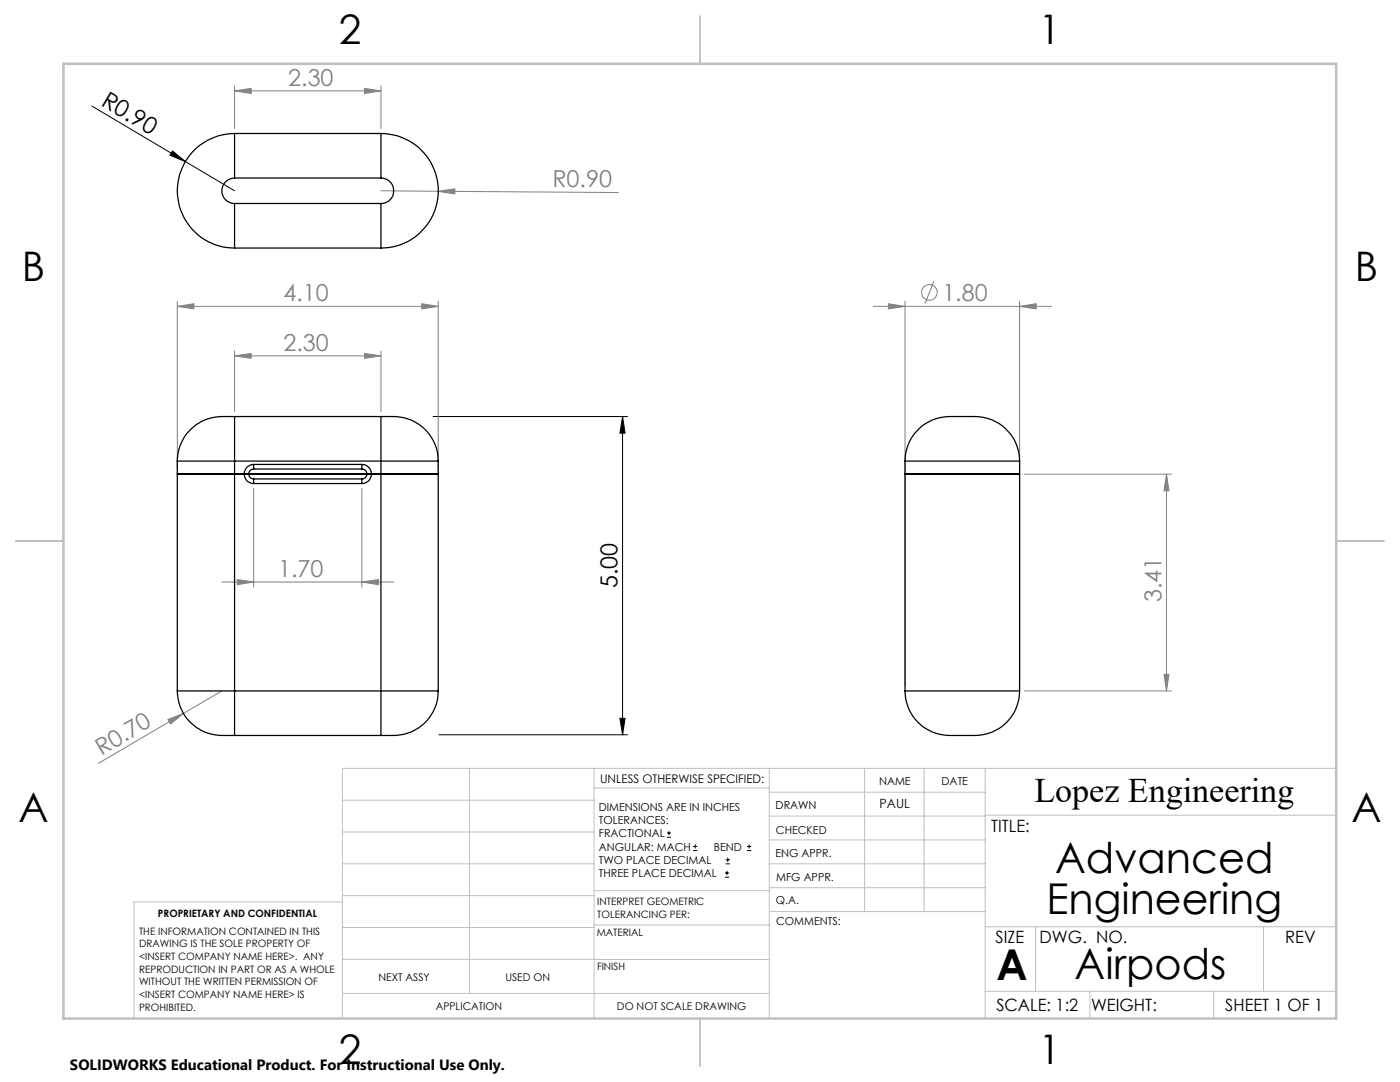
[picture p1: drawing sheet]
<svg xmlns="http://www.w3.org/2000/svg" width="279mm" height="216mm" viewBox="0 0 279 216" stroke-linecap="round" stroke-linejoin="round" font-family="sans-serif">
<g fill="none" stroke="#808080" stroke-width=".2">
<path d="M46.8 18.1l3.3-.5v1.1zM46.8 17.1v8.5M46.8 18.1h29.2M72.7 17.6l3.3 .5-3.3 .6zM76 17.1v8.5M76 38.1l47.4 .3M87.5 38.2l3.3-.5v1zM186.4 56.1l-1.8 4.5M35.4 61.1l3.3-.5v1zM35.4 60.1v33.5M35.4 61.1h52.1M46.8 71l3.3-.5v1z"/>
<path d="M46.8 70v12.1M46.8 71h29.2M72.7 70.5l3.3 .5-3.3 .5zM76 70v12.1M84.2 60.6l3.3 .5-3.3 .5zM87.5 60.1v33.5M174.3 61.1h35.5M177.3 60.6l3.3 .5-3.3 .5zM180.6 60.1v76.7M203.5 61.1l3.3-.5v1zM203.5 60.1v76.7M50.6 97.5v19.7"/>
<path d="M72.2 97.5v19.7M204.5 94.6h29.3M232.8 94.6v43.3M232.8 94.6l.5 3.3h-1zM44.3 116.1h34.3M47.3 115.6l3.3 .5-3.3 .6zM72.2 116.1l3.3-.5v1.1zM44.3 137.9l-24.7 14.4M204.5 137.9h29.3M232.3 134.5h1l-.5 3.4zM33.5 143.6l3.1-1.3-2.6 2.2z"/>
<circle cx="185.5" cy="58.3" r="1.55"/>
</g>
<g fill="none" stroke="#000" stroke-width=".2">
<path d="M18.3 21.2l28.5 16.9M34.4 30.1l2.6 2.1-3.1-1.2zM86.4 83.1h38.8M124.2 83.1v63.5M124.2 83.1l.5 3.3h-1zM87.6 146.6h37.6M123.7 143.3h1l-.5 3.3zM133.1 167.1h.8M133.1 166.2h.8M133.5 165.8v.9M138.3 169.7h.8M138.3 168.9h.8"/>
<path d="M138.7 168.5v.8M144.7 175h.8M144.7 174.2h.8M144.8 172.4h.9M144.8 171.6h.9M145.1 173.8v.8M145.2 171.1v.9M149.1 169.7h.8M149.1 168.9h.8M149.5 168.5v.8"/>
</g>
<g fill="none" stroke="#c0c0c0" stroke-width=".2">
<path d="M68.3 159.7h50.3M93.7 153.3v44.9M118.6 153.3v49.9M118.6 157.2h34.9M153.5 153.3v49.9M153.5 158.1h43.1M172.5 153.3v28.6M184.4 153.3v28.6M196.6 153.3v49.9M266.7 153.3h-198.4v49.9M68.3 178.7h50.3M68.3 172.4h50.3"/>
<path d="M68.3 166h50.3M68.3 180h-41.6v23.2M118.6 177.7h35M153.5 167.6h43.1M153.5 162.8h43.1M153.5 172.4h43.1M153.5 177.1h43.1M196.6 162.7h70.1M68.3 198.2h85.2M68.3 191.4l85.2 .1M68.3 185.1h50.3M118.6 184.6h35"/>
<path d="M153.6 181.9h43M196.6 197.8h70.1M196.6 184.9h70.1M206.7 184.9v12.9M217.5 197.8v5.4M242.2 197.8v5.4M252.2 184.9v12.9"/>
</g>
<path d="M139.7 3.2v9.5M3.1 107.9h9.6M266.7 107.9h9.5M139.7 203.2v9.6" fill="none" stroke="#c0c0c0" stroke-width=".25"/>
<path d="M12.7 12.7h254v190.5h-254z" fill="none" stroke="#c0c0c0" stroke-width=".5"/>
<g fill="#000">
<path d="M34.4 30.1l2.6 2.1-3.1-1.2z"/>
<path d="M123.7 143.3h1l-.5 3.3zM124.2 83.1l.5 3.3h-1z"/>
</g>
<g fill="#808080">
<path d="M33.5 143.6l3.1-1.3-2.6 2.2z"/>
<path d="M87.5 38.2l3.3-.5v1z"/>
<path d="M46.8 71l3.3-.5v1zM72.7 70.5l3.3 .5-3.3 .5zM35.4 61.1l3.3-.5v1zM84.2 60.6l3.3 .5-3.3 .5zM47.3 115.6l3.3 .5-3.3 .6zM72.2 116.1l3.3-.5v1.1zM177.3 60.6l3.3 .5-3.3 .5zM203.5 61.1l3.3-.5v1z"/>
<path d="M46.8 18.1l3.3-.5v1.1zM72.7 17.6l3.3 .5-3.3 .6z"/>
<path d="M232.3 134.5h1l-.5 3.4zM232.8 94.6l.5 3.3h-1z"/>
</g>
<g fill="none" stroke="#000" stroke-width=".25">
<path d="M46.8 35.5a2.54 2.54 0 0 0-2.5 2.6 2.54 2.54 0 0 0 2.5 2.5M46.8 26.6a11.4 11.4 0 0 0-11.4 11.5 11.4 11.4 0 0 0 11.4 11.4M46.8 26.6v8.9M46.8 26.6h29.2M46.8 35.5h29.2M76 35.5a2.54 2.54 0 0 1 2.6 2.6 2.54 2.54 0 0 1-2.6 2.5M76 26.6v8.9M76 26.6a11.4 11.4 0 0 1 11.5 11.5 11.4 11.4 0 0 1-11.5 11.4M46.8 40.6v8.9M46.8 40.6h29.2M46.8 49.5h29.2M76 40.6v8.9"/>
<path d="M35.4 92v2.5h14.2M35.4 92h11.4M35.5 94.5v.1M46.8 83.1h-1.1a9.1 9.1 0 0 0-10.3 8.9M46.8 83.1v8.9M46.8 92v45.9M46.8 92h29.2M46.8 83.1h29.2M48.7 94.5h.1M48.7 94.6h.1M48.7 94.6a1.87 1.87 0 0 0 1.9 1.9M48.7 94.5v.1"/>
<path d="M48.8 94.5h.1M48.8 94.5v.1M48.8 94.6h.1M49.6 94.6h-14.2v43.3M49.6 94.6a1.03 1.03 0 0 0 1 1M49.6 94.5l23.6 .1M49.6 94.6h23.6M50.6 92.7a1.93 1.93 0 0 0-1.9 1.8M50.6 95.6v.9M50.6 92.7v.9M50.6 93.6a1.03 1.03 0 0 0-1 .9M50.6 92.7h21.6"/>
<path d="M50.6 96.5h21.6M50.6 95.6h21.6M50.6 93.6h21.6M72.2 95.6v.9M72.2 92.7v.9M72.2 92.7a1.93 1.93 0 0 1 1.9 1.8M72.2 93.6a1.02 1.02 0 0 1 1 1M73.2 94.6a.96 .96 0 0 1-1 1M73.2 94.6h.8M74 94.6h.1M74.1 94.6a1.87 1.87 0 0 1-1.9 1.9M74.1 94.6h13.4v43.3"/>
<path d="M76 83.1h1.2a9.1 9.1 0 0 1 10.3 8.9M76 83.1v8.9M76 92h11.5M76 92v45.9M87.4 94.5v.1M87.5 92v2.5l-13.5 .1M180.6 92a9.1 9.1 0 0 1 10.3-8.9h.4a21.6 21.6 0 0 1 6.2 .5 8.8 8.8 0 0 1 6 8.4M180.6 92h22.9M180.6 92v2.5h22.9v-2.5M180.7 94.5v.1M203.4 94.5v.1M35.4 137.9a9.1 9.1 0 0 0 10.3 8.9h1.1"/>
<path d="M35.4 137.9h11.4M46.8 137.9v8.9M46.8 137.9h29.2M76 137.9v8.9M76 137.9h11.5M87.5 137.9a9.1 9.1 0 0 1-10.3 8.9h-1.2M180.6 137.9a9.1 9.1 0 0 0 10.3 8.9h.4a21.6 21.6 0 0 0 6.2-.5 8.8 8.8 0 0 0 6-8.4M180.6 137.9h22.9M180.6 137.9v-43.3h22.9v43.3M46.8 146.8h29.2"/>
</g>
<g font-size="8.5">
<text x="210.6" y="174.2">Advanced</text>
<text x="208.8" y="182.3">Engineering</text>
<text x="198.9" y="195.5">A</text>
<text x="214.5" y="195.4">Airpods</text>
</g>
<g font-size="8.1">
<text x="67.6" y="8.9">2</text>
<text x="207.3" y="8.9">1</text>
<text x="4.4" y="56.2">B</text>
<text x="270.4" y="56.2">B</text>
<text x="3.7" y="164.1">A</text>
<text x="269.7" y="164.1">A</text>
<text x="67.6" y="212.4">2</text>
<text x="207.3" y="212.4">1</text>
</g>
<text font-size="6.9" x="206.4" y="160.1">Lopez Engineering</text>
<g font-size="4.7" fill="#808080">
<text x="57.5" y="17.1">2.30</text>
<text x="110.2" y="37.3">R0.90</text>
<text x="56.6" y="60.1">4.10</text>
<text x="188.1" y="60">1.80</text>
<text x="56.6" y="70">2.30</text>
<text x="55.5" y="115.1">1.70</text>
<text x="231.8" y="120.2" transform="rotate(-90 231.8 120.2)">3.41</text>
<text x="20.2" y="150.8" transform="rotate(-30 20.2 150.8)">R0.70</text>
</g>
<g font-size="4.7">
<text x="20" y="20.9" transform="rotate(31 20 20.9)">R0.90</text>
<text x="123.2" y="117.4" transform="rotate(-90 123.2 117.4)">5.00</text>
</g>
<g font-size="3.4">
<text x="197.8" y="166">TITLE:</text>
<text x="198.7" y="188.1">SIZE</text>
<text x="207.5" y="188.1">DWG. NO.</text>
<text x="256.5" y="188.2">REV</text>
<text x="198.8" y="201.7">SCALE: 1:2</text>
<text x="217.7" y="201.8">WEIGHT:</text>
<text x="244.5" y="201.7">SHEET 1 OF 1</text>
</g>
<text font-size="3" x="14" y="213.5">SOLIDWORKS Educational Product. For Instructional Use Only.</text>
<text font-size="2.5" x="175.5" y="161.3">PAUL</text>
<text font-size="2.4" x="119.8" y="156.2">UNLESS OTHERWISE SPECIFIED:</text>
<g font-size="2.2">
<text x="119.5" y="161.8">DIMENSIONS ARE IN INCHES</text>
<text x="154.8" y="161.4">DRAWN</text>
<text x="175.4" y="156.6">NAME</text>
<text x="187.9" y="156.7">DATE</text>
<text x="119.5" y="164.4">TOLERANCES:</text>
<text x="119.5" y="167.1">FRACTIONAL</text>
<text x="154.9" y="166.3">CHECKED</text>
<text x="119.5" y="169.7">ANGULAR: MACH</text>
<text x="119.5" y="172.4">TWO PLACE DECIMAL</text>
<text x="142.5" y="169.7">BEND</text>
<text x="154.8" y="171">ENG APPR.</text>
<text x="119.5" y="175">THREE PLACE DECIMAL</text>
<text x="154.9" y="175.7">MFG APPR.</text>
<text x="154.9" y="180.4">Q.A.</text>
<text x="154.9" y="184.6">COMMENTS:</text>
</g>
<g font-size="2.1">
<text x="75.5" y="195.7">NEXT ASSY</text>
<text x="100.9" y="195.7">USED ON</text>
<text x="86.9" y="201.5">APPLICATION</text>
<text x="123.1" y="201.6">DO NOT SCALE DRAWING</text>
</g>
<g font-size="2">
<text x="31.5" y="182.9">PROPRIETARY AND CONFIDENTIAL</text>
<text x="119.2" y="180.6">INTERPRET GEOMETRIC</text>
<text x="119.2" y="183.1">TOLERANCING PER:</text>
<text x="27.8" y="186.5">THE INFORMATION CONTAINED IN THIS</text>
<text x="27.8" y="189">DRAWING IS THE SOLE PROPERTY OF</text>
<text x="27.8" y="191.6">&lt;INSERT COMPANY NAME HERE&gt;. ANY</text>
<text x="119.1" y="186.7">MATERIAL</text>
<text x="27.8" y="194.1">REPRODUCTION IN PART OR AS A WHOLE</text>
<text x="27.8" y="196.6">WITHOUT THE WRITTEN PERMISSION OF</text>
<text x="119.1" y="193.5">FINISH</text>
<text x="27.8" y="199.1">&lt;INSERT COMPANY NAME HERE&gt; IS</text>
<text x="27.8" y="201.7">PROHIBITED.</text>
</g>
</svg>
